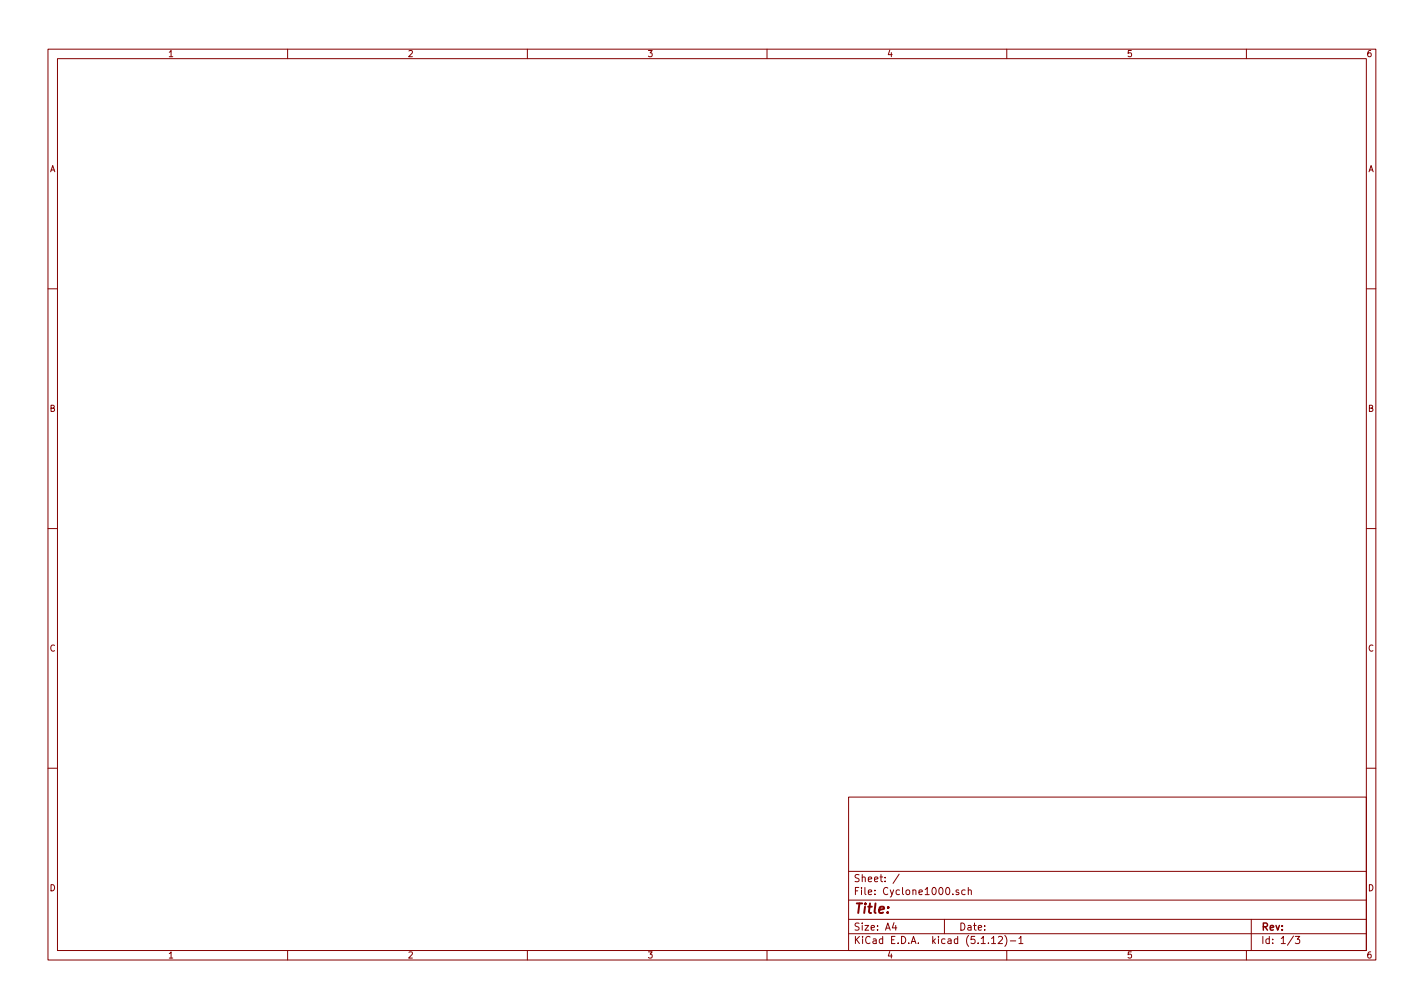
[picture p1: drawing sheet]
<svg xmlns="http://www.w3.org/2000/svg" width="297mm" height="210mm" viewBox="0 0 297 210" stroke-linecap="round" stroke-linejoin="round" font-family="sans-serif">
<g fill="none" stroke="#840000" stroke-width=".21">
<path d="M10 10.3h277v189.9h-277zM12 12.2h273v186.1h-273zM60 10.3v1.9M110 10.3v1.9M160 10.3v1.9M210 10.3v1.9M260 10.3v1.9M10 60.2h2M285 60.2h2M10 110.3h2M285 110.3h2M10 160.2h2"/>
<path d="M177 166.3h108v32h-108zM285 160.2h2M60 198.3v1.9M110 198.3v1.9M160 198.3v1.9M177 194.8h108M177 191.8h108M177 187.8h108M177 181.8h108M186.5 192.5l-.4 1h1M186.8 193v1M187.6 182.3l-1.3 2"/>
<path d="M197 191.8v3M200 185.7l-.4-.1-.2 .2 .1 .2 .5 .2v.3h-.6M201.3 185.7l-.4-.1-.3 .3 .1 .6 .2 .1 .4-.1M202 185.7l.2-.1 .3 .1 .1 .9M202 185.1v1.5M206.8 195.8l.5-.5v1.5M206.8 196.8h.9M208.3 195.5l.5-.2 .3 .5-.9 1h.9M209.6 195.1a1.71 1.71 0 0 1 0 2.3M210 198.3v1.9M210.7 196.3h1.2M212.5 195.8l.5-.5v1.5"/>
<path d="M212.5 196.8h.9M260 198.3v1.9M261 191.8v6.5M269.8 195.2l-1.2 2M270.2 195.3h.9l-.5 .6 .4 .1v.7l-.2 .1-.6-.1"/>
</g>
<text font-size="2.8" fill="#840000" x="178" y="190.5">Title:</text>
<g font-size="2.1" fill="#840000">
<text x="178" y="184">Sheet: /</text>
<text x="178" y="186.7">File: Cyclone1000.sch</text>
<text x="178" y="196.9">KiCad E.D.A. kicad (5.1.12)-1</text>
<text x="178" y="194.1">Size: A4</text>
<text x="200" y="194.1">Date:</text>
<text x="263" y="194.1">Rev:</text>
<text x="263" y="196.9">Id: 1/3</text>
</g>
<g font-size="1.8" fill="#840000">
<text x="35" y="11.9">1</text>
<text x="85" y="11.9">2</text>
<text x="135" y="11.9">3</text>
<text x="185" y="11.9">4</text>
<text x="235" y="11.9">5</text>
<text x="285" y="11.9">6</text>
<text x="10.4" y="35.9">A</text>
<text x="285.4" y="35.9">A</text>
<text x="10.4" y="85.9">B</text>
<text x="285.4" y="85.9">B</text>
<text x="10.4" y="135.9">C</text>
<text x="285.4" y="135.9">C</text>
<text x="10.4" y="185.9">D</text>
<text x="285.4" y="185.9">D</text>
<text x="35" y="199.9">1</text>
<text x="85" y="199.9">2</text>
<text x="135" y="199.9">3</text>
<text x="185" y="199.9">4</text>
<text x="235" y="199.9">5</text>
<text x="285" y="199.9">6</text>
</g>
</svg>
